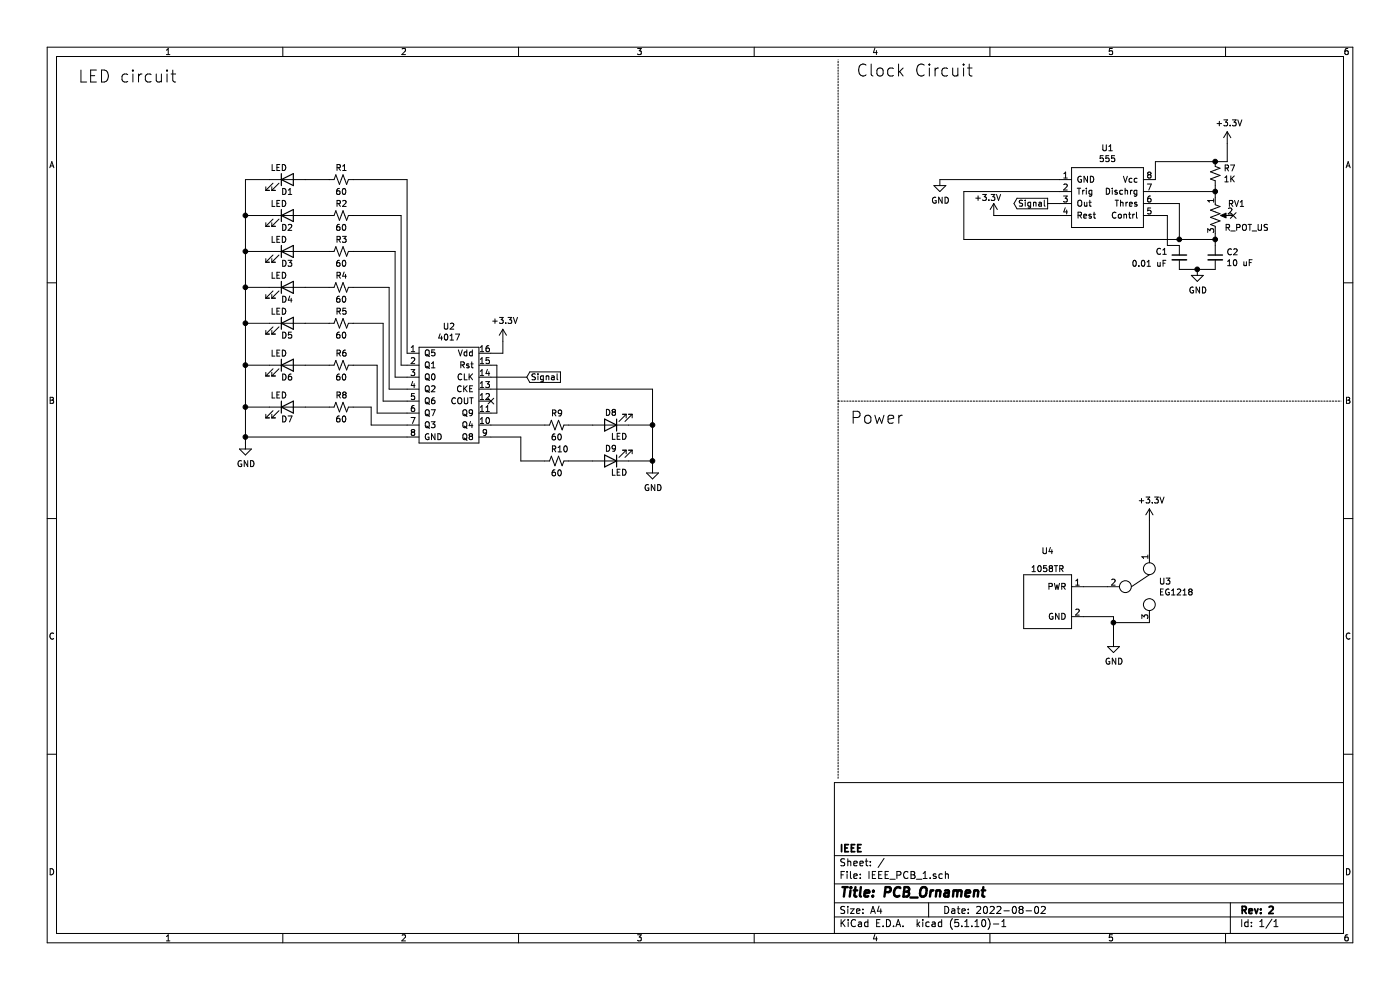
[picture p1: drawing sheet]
EESchema Schematic File Version 4
EELAYER 30 0
EELAYER END
$Descr A4 11693 8268
encoding utf-8
Sheet 1 1
Title "PCB_Ornament"
Date "2022-08-02"
Rev "2"
Comp "IEEE"
Comment1 ""
Comment2 ""
Comment3 ""
Comment4 ""
$EndDescr
$Comp
L Device:LED D9
U 1 1
P 5100 3850
F 0 "D9" H 5150 3750 50  0000 R CNN
F 1 "LED" H 5100 3950 50  0000 R CNN
F 2 "" H 5100 3850 50  0001 C CNN
F 3 "~" H 5100 3850 50  0001 C CNN
	1    5100 3850
	-1   0    0    1   
$EndComp
Text GLabel 4400 3150 2    50   Input ~ 0
Signal
NoConn ~ 4100 3350
Wire Wire Line
	4100 3150 4400 3150
$Comp
L Device:LED D8
U 1 1
P 5100 3550
F 0 "D8" H 5150 3450 50  0000 R CNN
F 1 "LED" H 5100 3650 50  0000 R CNN
F 2 "" H 5100 3550 50  0001 C CNN
F 3 "~" H 5100 3550 50  0001 C CNN
	1    5100 3550
	-1   0    0    1   
$EndComp
$Comp
L Device:LED D1
U 1 1
P 2400 1500
F 0 "D1" H 2450 1400 50  0000 R CNN
F 1 "LED" H 2400 1600 50  0000 R CNN
F 2 "" H 2400 1500 50  0001 C CNN
F 3 "~" H 2400 1500 50  0001 C CNN
	1    2400 1500
	1    0    0    -1  
$EndComp
$Comp
L Device:LED D2
U 1 1
P 2400 1800
F 0 "D2" H 2450 1700 50  0000 R CNN
F 1 "LED" H 2400 1900 50  0000 R CNN
F 2 "" H 2400 1800 50  0001 C CNN
F 3 "~" H 2400 1800 50  0001 C CNN
	1    2400 1800
	1    0    0    -1  
$EndComp
$Comp
L Device:LED D3
U 1 1
P 2400 2100
F 0 "D3" H 2450 2000 50  0000 R CNN
F 1 "LED" H 2400 2200 50  0000 R CNN
F 2 "" H 2400 2100 50  0001 C CNN
F 3 "~" H 2400 2100 50  0001 C CNN
	1    2400 2100
	1    0    0    -1  
$EndComp
$Comp
L Device:LED D4
U 1 1
P 2400 2400
F 0 "D4" H 2450 2300 50  0000 R CNN
F 1 "LED" H 2400 2500 50  0000 R CNN
F 2 "" H 2400 2400 50  0001 C CNN
F 3 "~" H 2400 2400 50  0001 C CNN
	1    2400 2400
	1    0    0    -1  
$EndComp
$Comp
L Device:LED D5
U 1 1
P 2400 2700
F 0 "D5" H 2450 2600 50  0000 R CNN
F 1 "LED" H 2400 2800 50  0000 R CNN
F 2 "" H 2400 2700 50  0001 C CNN
F 3 "~" H 2400 2700 50  0001 C CNN
	1    2400 2700
	1    0    0    -1  
$EndComp
$Comp
L Device:LED D6
U 1 1
P 2400 3050
F 0 "D6" H 2450 2950 50  0000 R CNN
F 1 "LED" H 2400 3150 50  0000 R CNN
F 2 "" H 2400 3050 50  0001 C CNN
F 3 "~" H 2400 3050 50  0001 C CNN
	1    2400 3050
	1    0    0    -1  
$EndComp
$Comp
L Device:LED D7
U 1 1
P 2400 3400
F 0 "D7" H 2450 3300 50  0000 R CNN
F 1 "LED" H 2400 3500 50  0000 R CNN
F 2 "" H 2400 3400 50  0001 C CNN
F 3 "~" H 2400 3400 50  0001 C CNN
	1    2400 3400
	1    0    0    -1  
$EndComp
$Comp
L Device:R_Small_US R1
U 1 1
P 2850 1500
F 0 "R1" V 2750 1450 50  0000 L CNN
F 1 "60" V 2950 1450 50  0000 L CNN
F 2 "" H 2850 1500 50  0001 C CNN
F 3 "~" H 2850 1500 50  0001 C CNN
	1    2850 1500
	0    1    1    0   
$EndComp
$Comp
L Device:R_Small_US R2
U 1 1
P 2850 1800
F 0 "R2" V 2750 1750 50  0000 L CNN
F 1 "60" V 2950 1750 50  0000 L CNN
F 2 "" H 2850 1800 50  0001 C CNN
F 3 "~" H 2850 1800 50  0001 C CNN
	1    2850 1800
	0    1    1    0   
$EndComp
$Comp
L Device:R_Small_US R3
U 1 1
P 2850 2100
F 0 "R3" V 2750 2050 50  0000 L CNN
F 1 "60" V 2950 2050 50  0000 L CNN
F 2 "" H 2850 2100 50  0001 C CNN
F 3 "~" H 2850 2100 50  0001 C CNN
	1    2850 2100
	0    1    1    0   
$EndComp
$Comp
L Device:R_Small_US R4
U 1 1
P 2850 2400
F 0 "R4" V 2750 2350 50  0000 L CNN
F 1 "60" V 2950 2350 50  0000 L CNN
F 2 "" H 2850 2400 50  0001 C CNN
F 3 "~" H 2850 2400 50  0001 C CNN
	1    2850 2400
	0    1    1    0   
$EndComp
$Comp
L Device:R_Small_US R5
U 1 1
P 2850 2700
F 0 "R5" V 2750 2650 50  0000 L CNN
F 1 "60" V 2950 2650 50  0000 L CNN
F 2 "" H 2850 2700 50  0001 C CNN
F 3 "~" H 2850 2700 50  0001 C CNN
	1    2850 2700
	0    1    1    0   
$EndComp
$Comp
L Device:R_Small_US R6
U 1 1
P 2850 3050
F 0 "R6" V 2750 3000 50  0000 L CNN
F 1 "60" V 2950 3000 50  0000 L CNN
F 2 "" H 2850 3050 50  0001 C CNN
F 3 "~" H 2850 3050 50  0001 C CNN
	1    2850 3050
	0    1    1    0   
$EndComp
$Comp
L Device:R_Small_US R8
U 1 1
P 2850 3400
F 0 "R8" V 2750 3350 50  0000 L CNN
F 1 "60" V 2950 3350 50  0000 L CNN
F 2 "" H 2850 3400 50  0001 C CNN
F 3 "~" H 2850 3400 50  0001 C CNN
	1    2850 3400
	0    1    1    0   
$EndComp
$Comp
L power:GND #PWR0106
U 1 1
P 2050 3700
F 0 "#PWR0106" H 2050 3450 50  0001 C CNN
F 1 "GND" H 2055 3527 50  0000 C CNN
F 2 "" H 2050 3700 50  0001 C CNN
F 3 "" H 2050 3700 50  0001 C CNN
	1    2050 3700
	1    0    0    -1  
$EndComp
$Comp
L IEEE_PCB_Ornament:4017 U2
U 1 1
P 3750 3250
F 0 "U2" H 3750 3775 50  0000 C CNN
F 1 "4017" H 3750 3684 50  0000 C CNN
F 2 "" H 3800 3250 50  0001 C CNN
F 3 "" H 3800 3250 50  0001 C CNN
	1    3750 3250
	1    0    0    -1  
$EndComp
Wire Wire Line
	3400 3650 2050 3650
Wire Wire Line
	2050 3650 2050 3700
$Comp
L Device:R_Small_US R9
U 1 1
P 4650 3550
F 0 "R9" V 4550 3500 50  0000 L CNN
F 1 "60" V 4750 3500 50  0000 L CNN
F 2 "" H 4650 3550 50  0001 C CNN
F 3 "~" H 4650 3550 50  0001 C CNN
	1    4650 3550
	0    1    1    0   
$EndComp
$Comp
L Device:R_Small_US R10
U 1 1
P 4650 3850
F 0 "R10" V 4550 3800 50  0000 L CNN
F 1 "60" V 4750 3800 50  0000 L CNN
F 2 "" H 4650 3850 50  0001 C CNN
F 3 "~" H 4650 3850 50  0001 C CNN
	1    4650 3850
	0    1    1    0   
$EndComp
Wire Wire Line
	2950 1500 3400 1500
Wire Wire Line
	3400 1500 3400 2950
Wire Wire Line
	3400 3050 3350 3050
Wire Wire Line
	3350 3050 3350 1800
Wire Wire Line
	3350 1800 2950 1800
Wire Wire Line
	3400 3150 3300 3150
Wire Wire Line
	3300 3150 3300 2100
Wire Wire Line
	3300 2100 2950 2100
Wire Wire Line
	3400 3250 3250 3250
Wire Wire Line
	3250 3250 3250 2400
Wire Wire Line
	3250 2400 2950 2400
Wire Wire Line
	3400 3350 3200 3350
Wire Wire Line
	3200 3350 3200 2700
Wire Wire Line
	3200 2700 2950 2700
Wire Wire Line
	3400 3450 3150 3450
Wire Wire Line
	3150 3450 3150 3050
Wire Wire Line
	3150 3050 2950 3050
Wire Wire Line
	3400 3550 3100 3550
Wire Wire Line
	3100 3550 3100 3400
Wire Wire Line
	3100 3400 2950 3400
Wire Wire Line
	2750 1500 2550 1500
Wire Wire Line
	2750 1800 2550 1800
Wire Wire Line
	2750 2100 2550 2100
Wire Wire Line
	2750 2400 2550 2400
Wire Wire Line
	2750 2700 2550 2700
Wire Wire Line
	2750 3050 2550 3050
Wire Wire Line
	2750 3400 2550 3400
Wire Wire Line
	2250 1500 2050 1500
Wire Wire Line
	2050 1500 2050 1800
Connection ~ 2050 3650
Wire Wire Line
	2250 1800 2050 1800
Connection ~ 2050 1800
Wire Wire Line
	2050 1800 2050 2100
Wire Wire Line
	2250 2100 2050 2100
Connection ~ 2050 2100
Wire Wire Line
	2050 2100 2050 2400
Wire Wire Line
	2250 2400 2050 2400
Connection ~ 2050 2400
Wire Wire Line
	2050 2400 2050 2700
Wire Wire Line
	2250 2700 2050 2700
Connection ~ 2050 2700
Wire Wire Line
	2050 2700 2050 3050
Wire Wire Line
	2250 3050 2050 3050
Connection ~ 2050 3050
Wire Wire Line
	2050 3050 2050 3400
Wire Wire Line
	2250 3400 2050 3400
Connection ~ 2050 3400
Wire Wire Line
	2050 3400 2050 3650
$Comp
L power:GND #PWR0107
U 1 1
P 5450 3900
F 0 "#PWR0107" H 5450 3650 50  0001 C CNN
F 1 "GND" H 5455 3727 50  0000 C CNN
F 2 "" H 5450 3900 50  0001 C CNN
F 3 "" H 5450 3900 50  0001 C CNN
	1    5450 3900
	1    0    0    -1  
$EndComp
Wire Wire Line
	4750 3550 4950 3550
Wire Wire Line
	4100 3550 4550 3550
Wire Wire Line
	5250 3550 5450 3550
Wire Wire Line
	5450 3550 5450 3850
Wire Wire Line
	5250 3850 5450 3850
Connection ~ 5450 3850
Wire Wire Line
	5450 3850 5450 3900
Wire Wire Line
	4100 3650 4350 3650
Wire Wire Line
	4350 3650 4350 3850
Wire Wire Line
	4350 3850 4550 3850
Wire Wire Line
	4750 3850 4950 3850
Wire Wire Line
	5450 3250 5450 3550
Connection ~ 5450 3550
Wire Wire Line
	4100 3250 5450 3250
Wire Wire Line
	4100 3450 4150 3450
Wire Wire Line
	4150 3450 4150 3050
Wire Wire Line
	4150 3050 4100 3050
$Comp
L power:+3.3V #PWR0105
U 1 1
P 4200 2850
F 0 "#PWR0105" H 4200 2700 50  0001 C CNN
F 1 "+3.3V" H 4215 3023 50  0000 C CNN
F 2 "" H 4200 2850 50  0001 C CNN
F 3 "" H 4200 2850 50  0001 C CNN
	1    4200 2850
	1    0    0    -1  
$EndComp
Wire Wire Line
	4100 2950 4200 2950
Wire Wire Line
	4200 2950 4200 2850
$Comp
L IEEE_PCB_Ornament:1058TR U4
U 1 1
P 8750 5050
F 0 "U4" H 8750 5500 50  0000 C CNN
F 1 "1058TR" H 8750 5350 50  0000 C CNN
F 2 "" H 8750 5400 50  0001 C CNN
F 3 "" H 8750 5400 50  0001 C CNN
	1    8750 5050
	1    0    0    -1  
$EndComp
$Comp
L power:GND #PWR0108
U 1 1
P 9300 5350
F 0 "#PWR0108" H 9300 5100 50  0001 C CNN
F 1 "GND" H 9305 5177 50  0000 C CNN
F 2 "" H 9300 5350 50  0001 C CNN
F 3 "" H 9300 5350 50  0001 C CNN
	1    9300 5350
	1    0    0    -1  
$EndComp
$Comp
L power:+3.3V #PWR0109
U 1 1
P 9600 4350
F 0 "#PWR0109" H 9600 4200 50  0001 C CNN
F 1 "+3.3V" H 9615 4523 50  0000 C CNN
F 2 "" H 9600 4350 50  0001 C CNN
F 3 "" H 9600 4350 50  0001 C CNN
	1    9600 4350
	1    0    0    -1  
$EndComp
$Comp
L IEEE_PCB_Ornament:EG1218 U3
U 1 1
P 9300 4900
F 0 "U3" V 9254 4522 50  0000 R CNN
F 1 "EG1218" V 9345 4522 50  0000 R CNN
F 2 "" H 9300 5000 50  0001 C CNN
F 3 "" H 9300 5000 50  0001 C CNN
	1    9300 4900
	0    -1   1    0   
$EndComp
Wire Wire Line
	9050 4900 9250 4900
Wire Wire Line
	9600 4600 9600 4350
Wire Wire Line
	9300 5150 9300 5200
Wire Wire Line
	9600 5200 9300 5200
Connection ~ 9300 5200
Wire Wire Line
	9300 5200 9300 5350
Wire Wire Line
	9050 5150 9300 5150
Wire Wire Line
	8050 2000 9850 2000
Wire Wire Line
	8850 1700 8750 1700
Wire Wire Line
	7850 1500 8850 1500
Wire Wire Line
	8850 1800 8300 1800
Wire Wire Line
	10250 1350 10250 1200
NoConn ~ 10300 1800
$Comp
L IEEE_PCB_Ornament:555 U1
U 1 1
P 9200 1600
F 0 "U1" H 9250 1965 50  0000 C CNN
F 1 "555" H 9250 1874 50  0000 C CNN
F 2 "" H 9200 1150 50  0001 C CNN
F 3 "" H 9200 1150 50  0001 C CNN
	1    9200 1600
	1    0    0    -1  
$EndComp
Text GLabel 8750 1700 0    50   Output ~ 0
Signal
Wire Wire Line
	10150 1600 9650 1600
Wire Wire Line
	9850 1700 9650 1700
Wire Wire Line
	9650 1800 9750 1800
Wire Wire Line
	8050 1600 8850 1600
Connection ~ 10150 1350
Wire Wire Line
	10250 1350 10150 1350
$Comp
L power:+3.3V #PWR0104
U 1 1
P 8300 1800
F 0 "#PWR0104" H 8300 1650 50  0001 C CNN
F 1 "+3.3V" H 8250 1950 50  0000 C CNN
F 2 "" H 8300 1800 50  0001 C CNN
F 3 "" H 8300 1800 50  0001 C CNN
	1    8300 1800
	1    0    0    -1  
$EndComp
$Comp
L power:+3.3V #PWR0103
U 1 1
P 10250 1200
F 0 "#PWR0103" H 10250 1050 50  0001 C CNN
F 1 "+3.3V" H 10265 1373 50  0000 C CNN
F 2 "" H 10250 1200 50  0001 C CNN
F 3 "" H 10250 1200 50  0001 C CNN
	1    10250 1200
	1    0    0    -1  
$EndComp
$Comp
L power:GND #PWR0102
U 1 1
P 7850 1500
F 0 "#PWR0102" H 7850 1250 50  0001 C CNN
F 1 "GND" H 7855 1327 50  0000 C CNN
F 2 "" H 7850 1500 50  0001 C CNN
F 3 "" H 7850 1500 50  0001 C CNN
	1    7850 1500
	1    0    0    -1  
$EndComp
Wire Wire Line
	10000 2250 10150 2250
Connection ~ 10000 2250
$Comp
L power:GND #PWR0101
U 1 1
P 10000 2250
F 0 "#PWR0101" H 10000 2000 50  0001 C CNN
F 1 "GND" H 10005 2077 50  0000 C CNN
F 2 "" H 10000 2250 50  0001 C CNN
F 3 "" H 10000 2250 50  0001 C CNN
	1    10000 2250
	1    0    0    -1  
$EndComp
Wire Wire Line
	9850 2250 10000 2250
Connection ~ 9850 2000
Wire Wire Line
	8050 2000 8050 1600
Wire Wire Line
	9750 2050 9850 2050
Wire Wire Line
	9750 1800 9750 2050
Wire Wire Line
	10150 2000 10150 1950
Connection ~ 10150 2000
Wire Wire Line
	9850 2000 9850 1700
Wire Wire Line
	10150 2000 9850 2000
Wire Wire Line
	10150 2050 10150 2000
$Comp
L Device:C_Small C2
U 1 1
P 10150 2150
F 0 "C2" H 10242 2196 50  0000 L CNN
F 1 "10 uF" H 10242 2105 50  0000 L CNN
F 2 "" H 10150 2150 50  0001 C CNN
F 3 "~" H 10150 2150 50  0001 C CNN
	1    10150 2150
	1    0    0    -1  
$EndComp
Wire Wire Line
	10150 1600 10150 1650
Connection ~ 10150 1600
Wire Wire Line
	10150 1550 10150 1600
Wire Wire Line
	9650 1350 9650 1500
Wire Wire Line
	10150 1350 9650 1350
$Comp
L Device:R_Small_US R7
U 1 1
P 10150 1450
F 0 "R7" H 10218 1496 50  0000 L CNN
F 1 "1K" H 10218 1405 50  0000 L CNN
F 2 "" H 10150 1450 50  0001 C CNN
F 3 "~" H 10150 1450 50  0001 C CNN
	1    10150 1450
	1    0    0    -1  
$EndComp
$Comp
L Device:R_POT_US RV1
U 1 1
P 10150 1800
F 0 "RV1" H 10400 1900 50  0000 R CNN
F 1 "R_POT_US" H 10600 1700 50  0000 R CNN
F 2 "" H 10150 1800 50  0001 C CNN
F 3 "~" H 10150 1800 50  0001 C CNN
	1    10150 1800
	1    0    0    -1  
$EndComp
$Comp
L Device:C_Small C1
U 1 1
P 9850 2150
F 0 "C1" H 9650 2200 50  0000 L CNN
F 1 "0.01 uF" H 9450 2100 50  0000 L CNN
F 2 "" H 9850 2150 50  0001 C CNN
F 3 "~" H 9850 2150 50  0001 C CNN
	1    9850 2150
	1    0    0    -1  
$EndComp
Wire Notes Line
	7000 6500 7000 500 
Wire Notes Line
	7000 3350 11200 3350
Text Notes 7150 650  0    100  ~ 0
Clock Circuit
Text Notes 7100 3550 0    100  ~ 0
Power 
Text Notes 650  700  0    100  ~ 0
LED circuit
$EndSCHEMATC
